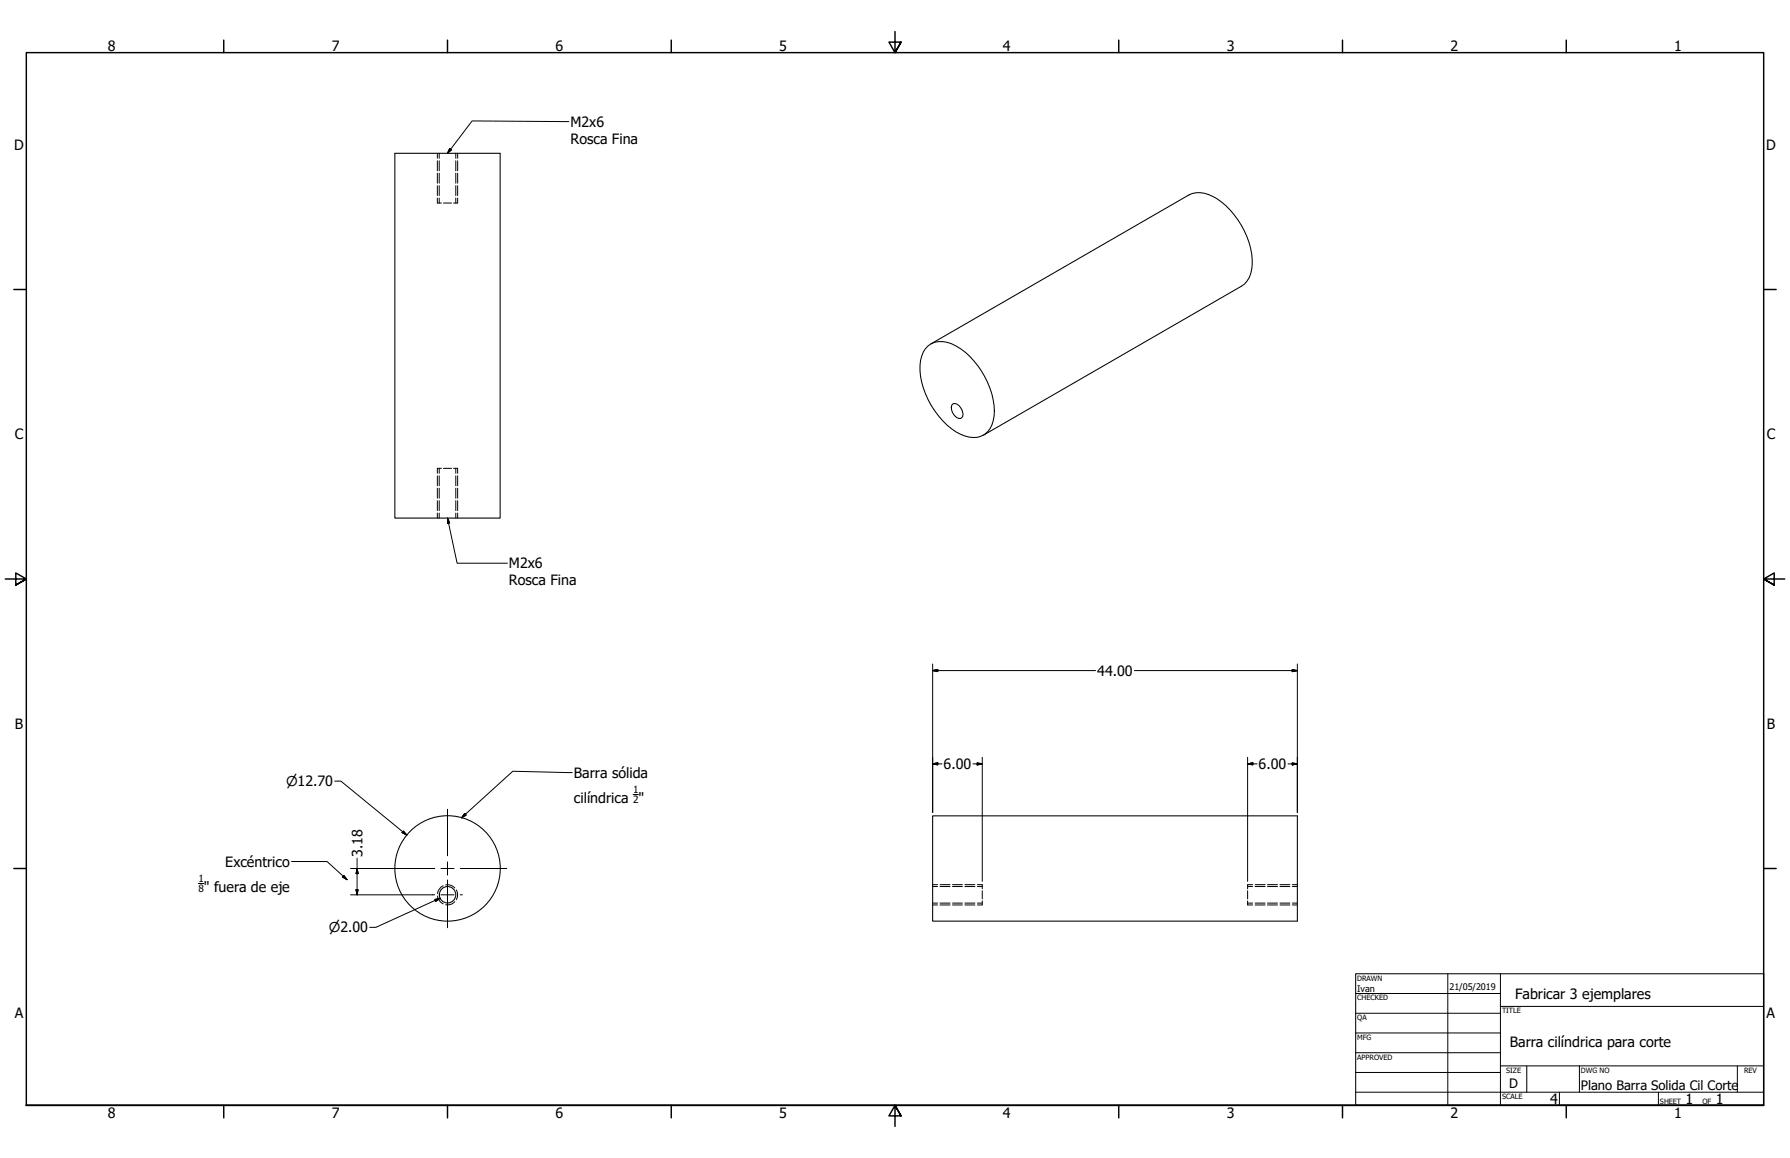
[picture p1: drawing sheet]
<svg xmlns="http://www.w3.org/2000/svg" width="864mm" height="559mm" viewBox="0 0 864 559" stroke-linecap="round" stroke-linejoin="round" font-family="sans-serif">
<!-- layer: Visible (ANSI) -->
<g fill="none" stroke="#000" stroke-width=".51">
<path d="M190 74h51v176h-51zM448 167a13 13 0 0 1 15 1 38 38 0 0 1 16 35 10 10 0 0 1-16 7 38 38 0 0 1-19-36 12 12 0 0 1 4-7zM449 166l125-72a15 15 0 0 1 15 4 37 37 0 0 1 14 34 10 10 0 0 1-4 6l-125 72M459 195a4 4 0 0 1 5 2 4 4 0 0 1-1 5 5 5 0 0 1-4-7zM450 394h176v50h-176z"/>
<circle cx="216" cy="419" r="25"/>
<circle cx="216" cy="432" r="4"/>
</g>
<!-- layer: Hidden Narrow (ANSI) -->
<g fill="none" stroke="#000" stroke-width=".48">
<path d="M211 74v2M211 78v4M221 74v2M221 78v4M211 84v4M211 90v4M211 96v2M221 84v4M221 90v4M221 96v2M211 226v2M211 230v4"/>
<path d="M211 236v4M221 226v2M221 230v4M221 236v4M211 242v4M211 248v2M221 242v4M221 248v2M211 432a5 5 0 0 0 3 4M214 427a5 5 0 0 0-3 4M215 427h3l1 1M219 435l-1 1-3 1"/>
<path d="M220 429a5 5 0 0 1 0 5M450 437h2M450 427h2M454 437h4M454 427h4M460 437h4M460 427h4M466 437h4M466 427h4M472 437h2M472 427h2M602 437h2"/>
<path d="M602 427h2M606 437h4M606 427h4M612 437h4M612 427h4M618 437h4M618 427h4M624 437h2M624 427h2"/>
</g>
<!-- layer: Hidden (ANSI) -->
<g fill="none" stroke="#000" stroke-width=".48">
<path d="M212 74v2M212 78v4M220 74v2M220 78v4M211 98h2M212 84v4M212 90v4M212 96v2M214 98h4M219 98h2M220 84v4M220 90v4"/>
<path d="M220 96v2M211 226h2M212 226v2M212 230v4M212 236v4M214 226h4M219 226h2M220 226v2M220 230v4M220 236v4M212 242v4M212 248v2"/>
<path d="M220 242v4M220 248v2M450 436h2M450 428h2M454 436h4M454 428h4M460 436h4M460 428h4M466 436h4M466 428h4M472 436h2M472 428h2"/>
<path d="M474 427v2M474 430v4M474 435v2M602 436h2M602 428h2M602 427v2M602 430v4M602 435v2M606 436h4M606 428h4M612 436h4M612 428h4"/>
<path d="M618 436h4M618 428h4M624 436h2M624 428h2"/>
</g>
<!-- layer: Border (ANSI) -->
<g fill="none" stroke="#000" stroke-width=".7">
<path d="M108 19v6M216 19v6M324 19v6M432 15v10l-3-5h6l-3 5 3-5M540 19v6M648 19v6M756 19v6M7 140h6M851 140h6M3 279h10l-5-3v6l5-3-5 3M861 279h-10l5-3v6l-5-3 5 3M7 419h6"/>
<path d="M851 419h6M13 533v-508h838v508h-838h838M108 533v6M216 533v6M324 533v6M435 538l-3-5 3 5h-6l3-5v11M540 533v6M648 533v6M756 533v6"/>
</g>
<!-- layer: Title (ANSI) -->
<g fill="none" stroke="#000" stroke-width=".48">
<path d="M654 479h70M698 470v63M724 470v63M654 489h70M654 498h70M724 486h127M654 508h70M654 518h70M724 514h127M737 514v13M762 514v13M838 514v13"/>
<path d="M654 527h197M752 527v6M800 527v6"/>
</g>
<path d="M654 470h197v63h-197z" fill="none" stroke="#000" stroke-width=".51"/>
<!-- layer: Dimension (ANSI) -->
<g fill="none" stroke="#000" stroke-width=".48">
<path d="M450 324l2-1v1zM450 324h79M450 320v72M547 324h79M623 323l3 1h-3zM626 320v72M161 377h3l32 26M450 369l2-1v1zM450 369h4M469 369h5M471 368l3 1h-3zM474 365v60"/>
<path d="M602 369l2-1v1zM602 369h4M602 365v60M621 369h5M623 368l3 1h-3zM169 419h18M172 419l1 3h-1zM172 414v18M195 401l1 2-2-1zM169 432h40M172 429h1l-1 3zM210 434l2-1-2 2z"/>
<path d="M212 433l-31 14h-3"/>
</g>
<g fill="#000" stroke="#000" stroke-width=".48">
<path d="M450 324l2-1zM450 324l2-1v1zM623 324h3zM623 323l3 1h-3zM450 369l2-1zM450 369l2-1v1zM471 369h3zM471 368l3 1h-3zM602 369l2-1zM602 369l2-1v1zM623 369h3zM623 368l3 1h-3z"/>
<path d="M194 402l2 1zM195 401l1 2-2-1zM172 429v3zM172 429h1l-1 3zM172 419l1 3zM172 419l1 3h-1zM210 435l2-2zM210 434l2-1-2 2z"/>
</g>
<!-- layer: Center Mark (ANSI) -->
<path d="M216 391v22M187 419h23M213 419h6M216 416v6M222 419h22M209 432h1M213 432h6M216 425v23M222 432h1" fill="none" stroke="#000" stroke-width=".48"/>
<!-- layer: Symbol (ANSI) -->
<path d="M274 59l-46-1-12 16M217 72h1l-2 2zM216 250l1 2-1 1zM216 250l5 22h24M276 373l-29-1-24 23M224 393h1l-2 2zM305 383h3M141 416h17l9 8M96 426h2M165 423l1-1 1 2z" fill="none" stroke="#000" stroke-width=".48"/>
<path d="M217 72l-1 2zM217 72h1l-2 2zM216 250l1 2zM216 250l1 2-1 1zM224 393l-1 2zM224 393h1l-2 2zM165 423l2 1zM165 423l1-1 1 2z" fill="#000" stroke="#000" stroke-width=".48"/>
<g font-size="6.9">
<text x="52" y="24">8</text>
<text x="160" y="24">7</text>
<text x="268" y="24">6</text>
<text x="376" y="24">5</text>
<text x="484" y="24">4</text>
<text x="592" y="24">3</text>
<text x="700" y="24">2</text>
<text x="808" y="24">1</text>
<text x="275" y="61">M2x6</text>
<text x="275" y="69">Rosca Fina</text>
<text x="7" y="72">D</text>
<text x="852" y="72">D</text>
<text x="7" y="212">C</text>
<text x="852" y="212">C</text>
<text x="246" y="274">M2x6</text>
<text x="246" y="283">Rosca Fina</text>
<text x="529" y="326">44.00</text>
<text x="7" y="352">B</text>
<text x="852" y="352">B</text>
<text x="455" y="371">6.00</text>
<text x="607" y="371">6.00</text>
<text x="277" y="376">Barra sólida</text>
<text x="277" y="388">cilíndrica &quot;</text>
<text x="175" y="413" transform="rotate(-90 175 413)">3.18</text>
<text x="109" y="419">Excéntrico</text>
<text x="98" y="431">&quot; fuera de eje</text>
<text x="731" y="482">Fabricar 3 ejemplares</text>
<text x="7" y="491">A</text>
<text x="852" y="491">A</text>
<text x="728" y="505">Barra cilíndrica para corte</text>
<text x="748" y="533">4</text>
<text x="813" y="533">1</text>
<text x="828" y="533">1</text>
<text x="52" y="539">8</text>
<text x="160" y="539">7</text>
<text x="268" y="539">6</text>
<text x="376" y="539">5</text>
<text x="484" y="539">4</text>
<text x="592" y="539">3</text>
<text x="700" y="539">2</text>
<text x="808" y="539">1</text>
</g>
<g font-size="6.5">
<text x="138" y="379">⌀12.70</text>
<text x="159" y="450">⌀2.00</text>
</g>
<g font-size="6.3">
<text x="728" y="525">D</text>
<text x="763" y="526">Plano Barra Solida Cil Corte</text>
</g>
<g font-size="4.8">
<text x="305" y="383">1</text>
<text x="305" y="388">2</text>
<text x="96" y="426">1</text>
<text x="96" y="431">8</text>
</g>
<g font-size="4.4">
<text x="655" y="479">Ivan</text>
<text x="699" y="478">21/05/2019</text>
</g>
<g font-size="3.5">
<text x="655" y="473">DRAWN</text>
<text x="655" y="483">CHECKED</text>
<text x="725" y="489">TITLE</text>
<text x="655" y="492">QA</text>
<text x="655" y="502">MFG</text>
<text x="655" y="511">APPROVED</text>
<text x="727" y="518">SIZE</text>
<text x="763" y="518">DWG NO</text>
<text x="841" y="518">REV</text>
<text x="725" y="530">SCALE</text>
<text x="801" y="533">SHEET</text>
<text x="821" y="533">OF</text>
</g>
</svg>
